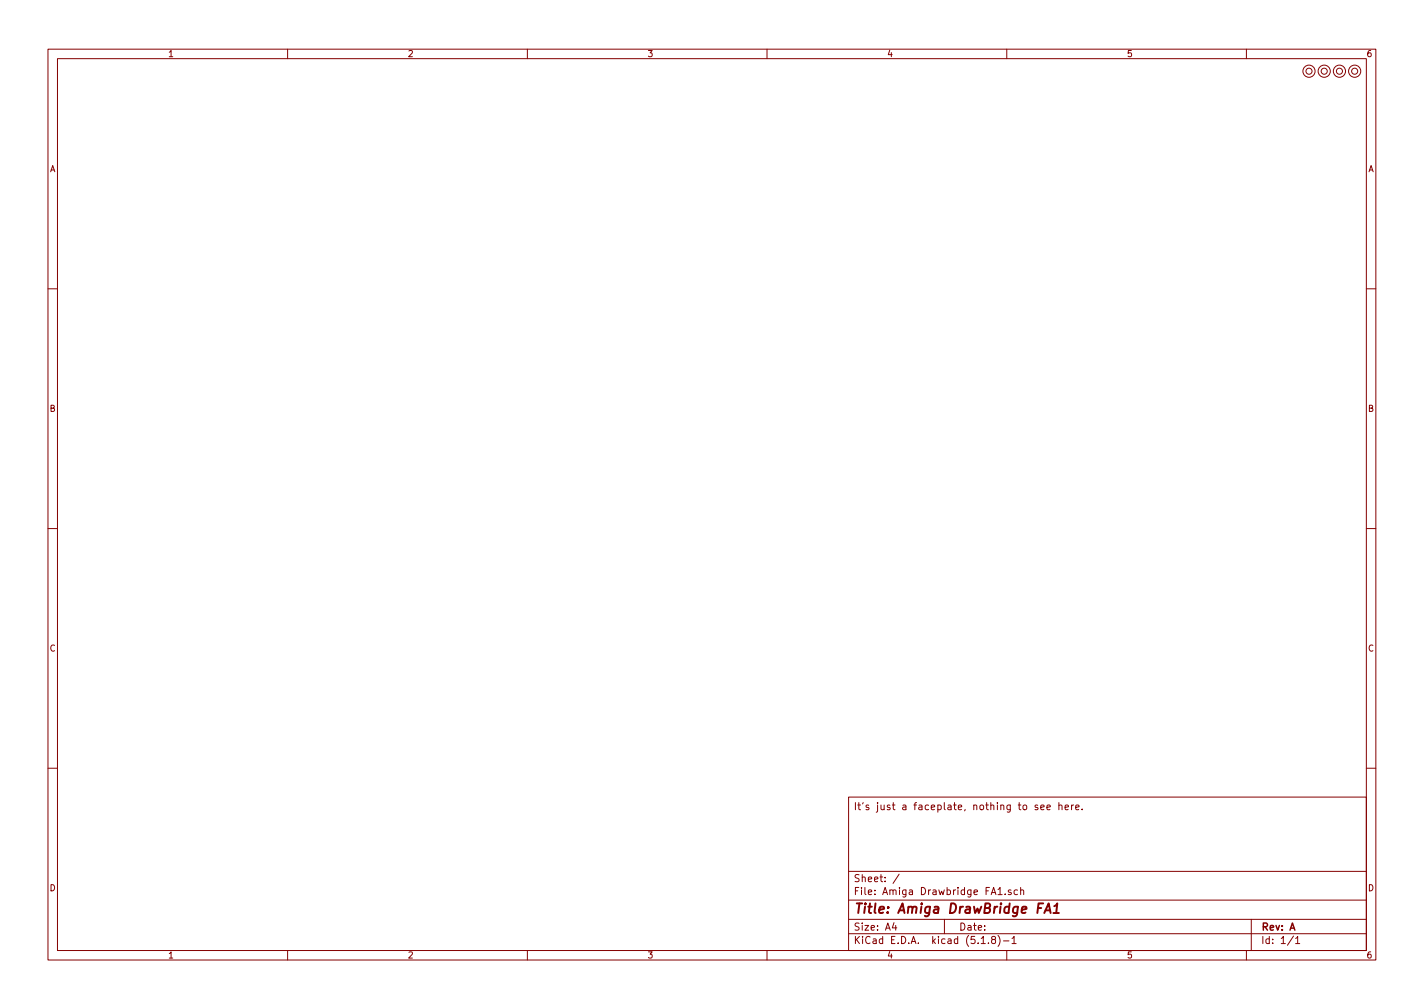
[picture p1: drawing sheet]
<svg xmlns="http://www.w3.org/2000/svg" width="297mm" height="210mm" viewBox="0 0 297 210" stroke-linecap="round" stroke-linejoin="round" font-family="sans-serif">
<g fill="none" stroke="#840000" stroke-width=".21">
<path d="M10 10.3h277v189.9h-277zM12 12.2h273v186.1h-273zM60 10.3v1.9M110 10.3v1.9M160 10.3v1.9M210 10.3v1.9M260 10.3v1.9M10 60.2h2M285 60.2h2M10 110.3h2M285 110.3h2M10 160.2h2"/>
<path d="M177 166.3h108v32h-108zM216.5 168l-.4-.1-.2 .2 .1 .2 .5 .2v.3h-.6M217.1 168.4l.7-.1v-.3l-.5-.1-.2 .2 .1 .7h.6M218.4 168.4l.7-.1-.1-.3-.4-.1-.2 .2 .1 .7h.5M220.9 168l.2-.1 .4 .1v.9M220.9 167.4v1.5M222.2 168.4l.7-.1-.1-.3-.4-.1-.2 .2v.7h.6M223.5 167.9v1M224 167.9l-.5 .3M224.4 168.4l.7-.1-.1-.3-.4-.1-.2 .2 .1 .7h.5M225.7 168.8v.1M285 160.2h2"/>
<path d="M60 198.3v1.9M110 198.3v1.9M160 198.3v1.9M177 194.8h108M177 191.8h108M177 187.8h108M177 181.8h108M186.5 192.5l-.4 1h1M186.8 193v1M187.6 182.3l-1.3 2M197 191.8v3M204.7 196.8h.8"/>
<path d="M206.2 196.7v.1M207.1 196l-.3-.3 .3-.4 .5 .2-.1 .4a.52 .52 0 0 0-.6 .2 .52 .52 0 0 0 .1 .6l.4 .1 .2-.1 .1-.4-.3-.3M208.2 195.1a1.71 1.71 0 0 1 0 2.3M208.2 185.5l.4-.4v1.5M208.2 186.6h.8M209.3 196.3h1.2M209.7 186.5v.1M210 198.3v1.9M210.9 185.7l-.4-.1-.2 .2 .1 .2 .5 .2v.3h-.6M211.1 195.8l.4-.5v1.5M211.1 196.8h.9M212.2 185.7l-.4-.1-.3 .3 .1 .6 .2 .1 .4-.1"/>
<path d="M212.9 185.7l.2-.1 .4 .1v.9M212.9 185.1v1.5M260 198.3v1.9M261 191.8v6.5M269.8 195.2l-1.2 2M270.3 195.8l.4-.5v1.5M270.3 196.8h.8"/>
<circle cx="273" cy="14.9" r=".63"/>
<circle cx="273.1" cy="14.9" r="1.27"/>
<circle cx="276.2" cy="14.9" r=".63"/>
<circle cx="276.2" cy="14.9" r="1.27"/>
<circle cx="279.4" cy="14.9" r=".63"/>
<circle cx="279.4" cy="14.9" r="1.27"/>
<circle cx="282.6" cy="14.9" r=".63"/>
<circle cx="282.6" cy="14.9" r="1.27"/>
</g>
<path d="M217.6 188.4h-1l-.2 2M217.8 190.4l.9-2 .5 2M218.1 189.9h.9M219.7 190.4h1.2M219.9 189l.6-.6-.2 2" fill="none" stroke="#840000" stroke-width=".41"/>
<text font-size="2.8" fill="#840000" x="178" y="190.5">Title: Amiga DrawBridge FA1</text>
<g font-size="2.1" fill="#840000">
<text x="178" y="169">It's just a faceplate, nothing to see here.</text>
<text x="178" y="184">Sheet: /</text>
<text x="178" y="186.7">File: Amiga Drawbridge FA1.sch</text>
<text x="178" y="196.9">KiCad E.D.A. kicad (5.1.8)-1</text>
<text x="178" y="194.1">Size: A4</text>
<text x="200" y="194.1">Date:</text>
<text x="263" y="194.1">Rev: A</text>
<text x="263" y="196.9">Id: 1/1</text>
</g>
<g font-size="1.8" fill="#840000">
<text x="35" y="11.9">1</text>
<text x="85" y="11.9">2</text>
<text x="135" y="11.9">3</text>
<text x="185" y="11.9">4</text>
<text x="235" y="11.9">5</text>
<text x="285" y="11.9">6</text>
<text x="10.4" y="35.9">A</text>
<text x="285.4" y="35.9">A</text>
<text x="10.4" y="85.9">B</text>
<text x="285.4" y="85.9">B</text>
<text x="10.4" y="135.9">C</text>
<text x="285.4" y="135.9">C</text>
<text x="10.4" y="185.9">D</text>
<text x="285.4" y="185.9">D</text>
<text x="35" y="199.9">1</text>
<text x="85" y="199.9">2</text>
<text x="135" y="199.9">3</text>
<text x="185" y="199.9">4</text>
<text x="235" y="199.9">5</text>
<text x="285" y="199.9">6</text>
</g>
</svg>
